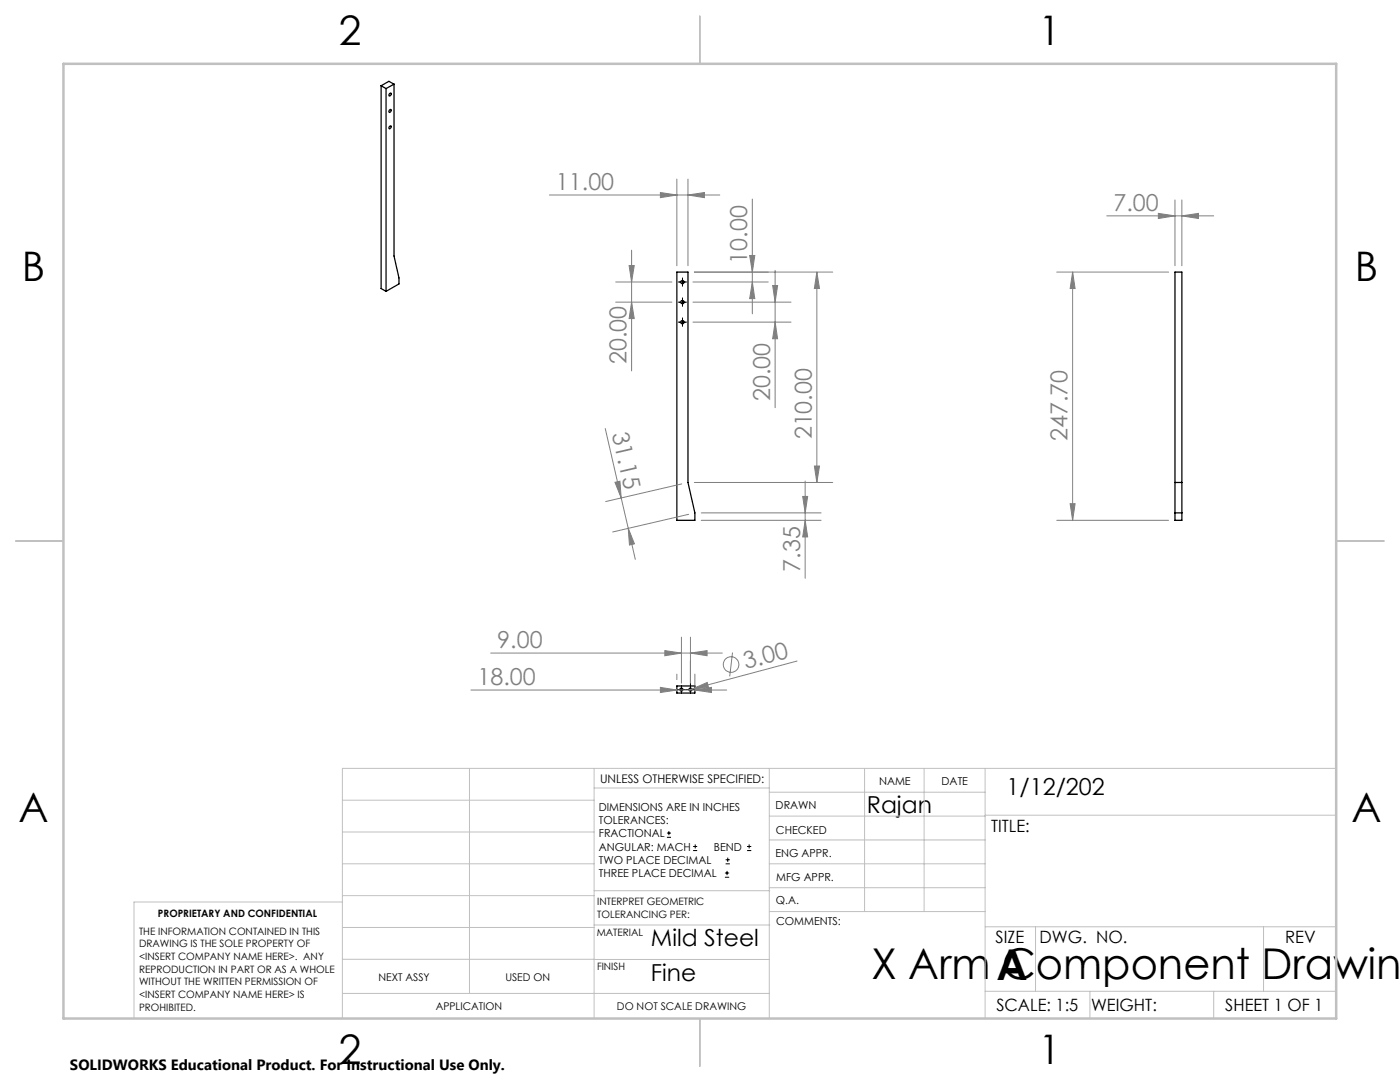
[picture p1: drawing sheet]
<svg xmlns="http://www.w3.org/2000/svg" width="279mm" height="216mm" viewBox="0 0 279 216" stroke-linecap="round" stroke-linejoin="round" font-family="sans-serif">
<g fill="none" stroke="#000" stroke-width=".25">
<path d="M76.1 17.1l.9 .6M76.1 17.1v40.5l.9 .5M77 17.7v40.4M77.8 18.7l.1-.1a.27 .27 0 0 1 .1 .4 .27 .27 0 0 1-.4 0zM78.6 16.8l-1.6 .9M78.6 16.8v34.3l1 4.4v1.2l-2.6 1.4M78.6 16.8l-1-.6-1.5 .9M77.8 25.2l.1-.1a.27 .27 0 0 1 .1 .4 .27 .27 0 0 1-.4 .1zM77.8 21.9l.1-.1a.27 .27 0 0 1 .1 .4 .27 .27 0 0 1-.4 .1zM135.1 54.3h2.2v42l1.4 6v1.5h-3.6zM234.5 54.3h1.4v49.5h-1.4zM234.5 96.3h1.4"/>
<path d="M234.5 102.3h1.4M135.1 136.9h3.6v1.4h-3.6z"/>
<circle cx="136.2" cy="56.3" r=".33"/>
<circle cx="136.2" cy="60.3" r=".34"/>
<circle cx="136.2" cy="64.3" r=".33"/>
<circle cx="136" cy="137.6" r=".29"/>
<circle cx="137.8" cy="137.6" r=".29"/>
</g>
<g fill="none" stroke="#808080" stroke-width=".2">
<path d="M109.6 38.9h34.1M131.8 38.4l3.3 .5-3.3 .5zM135.1 35.7v17.3M137.3 38.9l3.3-.5v1zM137.3 35.7v17.3M150.1 39.7v22.9M234.5 39.9v13.1M235.9 39.9v13.1M122.9 56.3h11.2M125.6 53h1l-.6 3.3zM126 49.9v24.1M138.3 56.3h15"/>
<path d="M138.6 54.3h27.6M149.6 51h1l-.5 3.3zM150.1 56.3l.5 3.3h-1zM154.2 57h1l-.5 3.3zM154.7 53.9v27.5M163 54.3l.5 3.3h-1zM163 54.3v42M210.9 54.3h22.3M214.1 54.3l.5 3.3h-1zM214.1 54.3v49.5M220.9 43.1h21.3M231.2 42.6l3.3 .5-3.3 .5z"/>
<path d="M235.9 43.1l3.3-.5v1zM122.9 60.3h11.2M126 60.3l.6 3.3h-1zM138.3 60.3h19.6M138.3 64.3h19.6M154.7 64.3l.5 3.3h-1zM120.8 85.5l4.6 19.9M122.7 96.2l1-.2 .3 3.3zM136.1 96.6l-15.2 3.5M138.6 96.3h27.6M160.2 99.1h1l-.5 3.2zM160.7 96v19.4"/>
<path d="M162.5 93h1l-.5 3.3zM125.4 105.4l1.2 3.1-1 .3zM125.4 105.4l1.4 6.2M137.4 102.6l-15.1 3.6M139.9 103.8h24M139.9 102.3h24M160.7 103.8l.5 3.3h-1zM210.9 103.8h22.3M213.6 100.5h1l-.5 3.3zM94 137.7h51M97.9 130.3h46.2M131.8 137.2l3.3 .5-3.3 .5z"/>
<path d="M132.7 129.8l3.3 .5-3.3 .5zM135.1 134.5v1.1M136 127.1v9.2M137.8 130.3l3.3-.5v1zM137.8 127.1v9.2M138.1 137.5l3-1.3 .3 1zM138.1 137.5l-.6 .2M138.7 137.7l3.3-.5v1zM138.7 134.5v2.5M146.2 130.2l-.6 4.8M159.1 131.9l-21 5.6"/>
<circle cx="145.9" cy="132.6" r="1.55"/>
</g>
<g fill="none" stroke="#000" stroke-width=".2">
<path d="M135.4 56.3h1.6M136.2 55.5v1.6M136.2 59.4v1.7M135.4 64.3h1.6M135.4 60.3h1.6M136.2 63.4v1.7M135.2 137.6h1.6M136 136.8v1.6M137 137.6h1.6M137.8 131.9v6.5M133.1 167.1h.8M133.1 166.2h.8"/>
<path d="M133.5 165.8v.9M138.3 169.7h.8M138.3 168.9h.8M138.7 168.5v.8M144.7 175h.8M144.7 174.2h.8M144.8 172.4h.9M144.8 171.6h.9M145.1 173.8v.8M145.2 171.1v.9M149.1 169.7h.8M149.1 168.9h.8"/>
<path d="M149.5 168.5v.8"/>
</g>
<g fill="none" stroke="#c0c0c0" stroke-width=".2">
<path d="M68.3 159.7h50.3M93.7 153.3v44.9M118.6 153.3v49.9M118.6 157.2h34.9M153.5 153.3v49.9M153.5 158.1h43.1M172.5 153.3v28.6M184.4 153.3v28.6M196.6 153.3v49.9M266.7 153.3h-198.4v49.9M68.3 178.7h50.3M68.3 172.4h50.3"/>
<path d="M68.3 166h50.3M68.3 180h-41.6v23.2M118.6 177.7h35M153.5 167.6h43.1M153.5 162.8h43.1M153.5 172.4h43.1M153.5 177.1h43.1M196.6 162.7h70.1M68.3 198.2h85.2M68.3 191.4l85.2 .1M68.3 185.1h50.3M118.6 184.6h35"/>
<path d="M153.6 181.9h43M196.6 197.8h70.1M196.6 184.9h70.1M206.7 184.9v12.9M217.5 197.8v5.4M242.2 197.8v5.4M252.2 184.9v12.9"/>
</g>
<path d="M139.7 3.2v9.5M3.1 107.9h9.6M266.7 107.9h9.5M139.7 203.2v9.6" fill="none" stroke="#c0c0c0" stroke-width=".25"/>
<path d="M12.7 12.7h254v190.5h-254z" fill="none" stroke="#c0c0c0" stroke-width=".5"/>
<g fill="#808080">
<path d="M138.1 137.5l3-1.3 .3 1z"/>
<path d="M125.4 105.4l1.2 3.1-1 .3zM122.7 96.2l1-.2 .3 3.3z"/>
<path d="M235.9 43.1l3.3-.5v1zM231.2 42.6l3.3 .5-3.3 .5zM137.8 130.3l3.3-.5v1zM132.7 129.8l3.3 .5-3.3 .5zM138.7 137.7l3.3-.5v1zM131.8 137.2l3.3 .5-3.3 .5z"/>
<path d="M137.3 38.9l3.3-.5v1zM131.8 38.4l3.3 .5-3.3 .5z"/>
<path d="M126 60.3l.6 3.3h-1zM125.6 53h1l-.6 3.3zM162.5 93h1l-.5 3.3zM163 54.3l.5 3.3h-1zM154.7 64.3l.5 3.3h-1zM154.2 57h1l-.5 3.3zM213.6 100.5h1l-.5 3.3zM214.1 54.3l.5 3.3h-1z"/>
<path d="M160.7 103.8l.5 3.3h-1zM160.2 99.1h1l-.5 3.2z"/>
<path d="M149.6 51h1l-.5 3.3zM150.1 56.3l.5 3.3h-1z"/>
</g>
<g font-size="8.5">
<text x="173.9" y="195.4">X Arm Component Drawing</text>
<text x="198.9" y="195.5">A</text>
</g>
<g font-size="8.1">
<text x="67.6" y="8.9">2</text>
<text x="207.3" y="8.9">1</text>
<text x="4.4" y="56.1">B</text>
<text x="270.4" y="56.1">B</text>
<text x="3.7" y="164.1">A</text>
<text x="269.7" y="164.1">A</text>
<text x="67.6" y="212.4">2</text>
<text x="207.3" y="212.4">1</text>
</g>
<g font-size="4.7" fill="#808080">
<text x="111" y="37.9">11.00</text>
<text x="222.2" y="42.1">7.00</text>
<text x="149.1" y="52.6" transform="rotate(-90 149.1 52.6)">10.00</text>
<text x="125.1" y="72.7" transform="rotate(-90 125.1 72.7)">20.00</text>
<text x="153.7" y="80" transform="rotate(-90 153.7 80)">20.00</text>
<text x="122.1" y="86.5" transform="rotate(77 122.1 86.5)">31.15</text>
<text x="162" y="87.7" transform="rotate(-90 162 87.7)">210.00</text>
<text x="213.1" y="88" transform="rotate(-90 213.1 88)">247.70</text>
<text x="159.7" y="114.1" transform="rotate(-90 159.7 114.1)">7.35</text>
<text x="99.2" y="129.3">9.00</text>
<text x="95.3" y="136.7">18.00</text>
<text x="148.8" y="133.6" transform="rotate(-15 148.8 133.6)">3.00</text>
</g>
<g font-size="4.7">
<text x="200.9" y="158.7">1/12/202</text>
<text x="173" y="162.2">Rajan</text>
<text x="129.9" y="188.8">Mild Steel</text>
<text x="129.9" y="195.8">Fine</text>
</g>
<g font-size="3.4">
<text x="197.8" y="166">TITLE:</text>
<text x="198.7" y="188.1">SIZE</text>
<text x="207.5" y="188.1">DWG. NO.</text>
<text x="256.5" y="188.2">REV</text>
<text x="198.8" y="201.7">SCALE: 1:5</text>
<text x="217.7" y="201.8">WEIGHT:</text>
<text x="244.5" y="201.7">SHEET 1 OF 1</text>
</g>
<text font-size="3" x="14" y="213.5">SOLIDWORKS Educational Product. For Instructional Use Only.</text>
<text font-size="2.4" x="119.8" y="156.2">UNLESS OTHERWISE SPECIFIED:</text>
<g font-size="2.2">
<text x="119.5" y="161.8">DIMENSIONS ARE IN INCHES</text>
<text x="154.8" y="161.4">DRAWN</text>
<text x="175.4" y="156.6">NAME</text>
<text x="187.9" y="156.7">DATE</text>
<text x="119.5" y="164.4">TOLERANCES:</text>
<text x="119.5" y="167.1">FRACTIONAL</text>
<text x="154.9" y="166.3">CHECKED</text>
<text x="119.5" y="169.7">ANGULAR: MACH</text>
<text x="119.5" y="172.4">TWO PLACE DECIMAL</text>
<text x="142.5" y="169.7">BEND</text>
<text x="154.8" y="171">ENG APPR.</text>
<text x="119.5" y="175">THREE PLACE DECIMAL</text>
<text x="154.9" y="175.7">MFG APPR.</text>
<text x="154.9" y="180.4">Q.A.</text>
<text x="154.9" y="184.6">COMMENTS:</text>
</g>
<g font-size="2.1">
<text x="75.5" y="195.7">NEXT ASSY</text>
<text x="100.9" y="195.7">USED ON</text>
<text x="86.9" y="201.5">APPLICATION</text>
<text x="123.1" y="201.6">DO NOT SCALE DRAWING</text>
</g>
<g font-size="2">
<text x="31.5" y="182.9">PROPRIETARY AND CONFIDENTIAL</text>
<text x="119.2" y="180.6">INTERPRET GEOMETRIC</text>
<text x="119.2" y="183.1">TOLERANCING PER:</text>
<text x="27.8" y="186.5">THE INFORMATION CONTAINED IN THIS</text>
<text x="27.8" y="189">DRAWING IS THE SOLE PROPERTY OF</text>
<text x="27.8" y="191.6">&lt;INSERT COMPANY NAME HERE&gt;. ANY</text>
<text x="119.1" y="186.7">MATERIAL</text>
<text x="27.8" y="194.1">REPRODUCTION IN PART OR AS A WHOLE</text>
<text x="27.8" y="196.6">WITHOUT THE WRITTEN PERMISSION OF</text>
<text x="119.1" y="193.5">FINISH</text>
<text x="27.8" y="199.1">&lt;INSERT COMPANY NAME HERE&gt; IS</text>
<text x="27.8" y="201.7">PROHIBITED.</text>
</g>
</svg>
